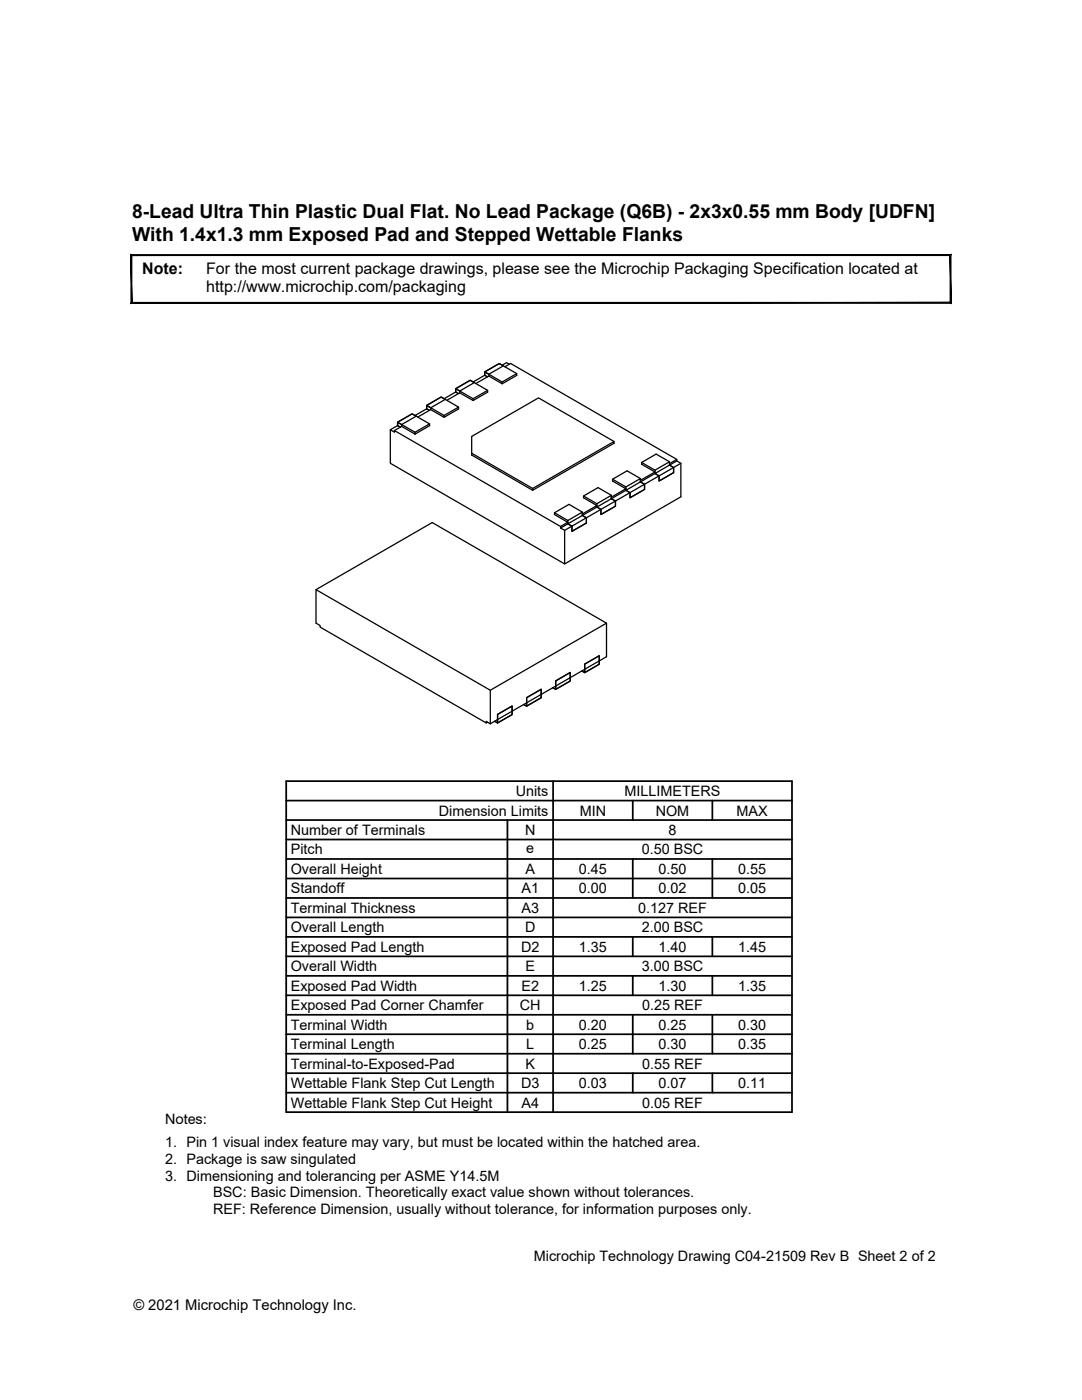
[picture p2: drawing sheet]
<svg xmlns="http://www.w3.org/2000/svg" width="216mm" height="279mm" viewBox="0 0 216 279" stroke-linecap="round" stroke-linejoin="round" font-family="sans-serif">
<!-- layer: I-VTOP -->
<g fill="none" stroke="#000" stroke-width=".25">
<path d="M63.1 117.7l23.1-13.4 34.8 20.1v6.7l-1.4 .8M105.1 139.2v1.7l-.6-.3 .6 .3v-1.7l2.9-1.6v1.7l-2.9 1.6 2.9-1.6v-1.7zM110.9 135.9l2.9-1.7v1.7l-2.9 1.7-.6-.3 .6 .3zM110.9 136.9l2.9-1.7v.7l-2.9 1.7zM113.8 135.2v-1l-2.9 1.7v1l-8.7 5M116.7 132.5l2.9-1.6v1.7l-2.9 1.6-.6-.3 .6 .3zM116.7 133.6l2.9-1.7v.7l-2.9 1.6zM119.6 131.9v-1l-2.9 1.6v1.1l-2.9 1.6M121 124.4l-23.2 13.4M97 144.3l-33.1-19.2v-.3l-.8-.4v-6.7l34.7 20.1v6.7M99.3 142.6v1l-1.5 .9-.8-.5v.3l.3-.2M102.2 141.9l-2.9 1.7v.7l-.6-.4 .6 .4v-1.7"/>
<path d="M102.2 141.9v.7l-2.9 1.7 2.9-1.7v-1.7l-2.9 1.7M102.2 141.9v-1l-2.9 1.7"/>
</g>
<!-- layer: I-VBOT -->
<g fill="none" stroke="#000" stroke-width=".25">
<path d="M90.9 78.2v-.6l3.5 2v.3M91.7 78.4l2.7 1.5 2.9-1.6v-.4l-2.9 1.7M91.7 78.4l-2.5 1.5M91.7 78v.4M96.7 74.9v-.7l3.5 2v.4M97.3 77.9l-3.5-2-2.9 1.7 .8 .4 2.9-1.6-.8-.5-2.9 1.7v.6l.6 .3-.6-.3-2.3 1.4M97.5 75l2.7 1.6 2.9-1.7v-.3l-2.9 1.6M97.5 75l-2.5 1.5M97.5 74.7v.3M100.7 73.2l1.2-.7 33.1 19.2v.3l.9 .5v6.7l-23.2 13.3M101.6 72.7l-.5-.3-.9 .5M103.1 74.6l-3.5-2.1-2.9 1.7 .8 .5 2.9-1.7-.8-.5-2.9 1.7v.7l.6 .3-.6-.3-2.3 1.3"/>
<path d="M77.9 85.8v6.7l34.8 20v-6.7M78.7 85.9l33.2 19.2 1.4-.9-2.7-1.5v-.4l2.9-1.6 2.7 1.5M79.3 84.9v-.6l3.5 2v.3M79.3 84.9l.6 .3-.6-.3-1.4 .9 .8 .4v-.3l1.4-.8M80.1 84.7l-.8-.4v.6M80.1 85.1l2.7 1.5M82.8 86.3l2.9-1.7v.4l-2.9 1.6M85.1 81.6v-.7l3.5 2v.4M85.1 81.6l.6 .3-.6-.3-2.3 1.3M85.7 84.6l-3.5-2-2.9 1.7 2.9-1.7 .8 .5-2.9 1.6v.4M85.9 81.7l2.7 1.6 2.9-1.7v-.4l-2.9 1.7M85.9 81.4l-.8-.5v.7"/>
<path d="M85.9 81.7l-2.5 1.5M91.5 81.2l-3.5-2-2.9 1.7 2.9-1.7 .8 .5-2.9 1.7v.3M94.1 90.5l12.2 7v.3M116.4 99l2.7 1.5M122 98.8l-2.7-1.5-2.9 1.7v.3l2.7 1.6-2.9 1.7v.3l2.9-1.7M122.2 95.6l2.7 1.6M122.5 88.1l-15-8.7-13.4 7.7v3.7l12.2 7 16.2-9.3v-.4l-16.2 9.4M127.8 95.5l-2.7-1.5-2.9 1.6v.4l2.7 1.5-2.9 1.7v.3l2.9-1.6v-.4M128 92.3l2.7 1.5M128.6 97.7v-1.1l-2.9 1.7-.8-.4 .8 .4-2.9 1.7-.8-.5v-.7l-2.9 1.7v.7l2.9-1.7 .8 .5v1M128.6 97.7l-2.9 1.6v-1M130.7 94.5l2.9-1.7 .8 .5-2.9 1.7z"/>
<path d="M133.6 92.2l-2.7-1.6-2.9 1.7v.4l2.7 1.5-2.9 1.7v.3l2.9-1.7v-.3M134.4 93.3v1l-2.9 1.7v-1M135 91.7l-1.4 .8v.3l1.4-.8M135.9 92.5l-1.5 .8-.8-.5v-.6l-2.9 1.6v.7l.8 .5-2.9 1.6-.8-.4v-.7l-2.9 1.7v.7l2.9-1.7 .8 .4v1.1M110.6 102.3l2.7 1.6M113.3 104.5l2.9-1.6 .8 .4-2.9 1.7zM113.3 104.2v.3l-1.4 .9v-.3M114.1 105l-1.4 .8-.8-.4M117 103.3v1.1l-2.9 1.6v-1M119.1 100.9v.3M119.1 101.2l.8 .5M119.9 101.7l-2.9 1.6-.8-.4v-.7l-2.9 1.7v.6l.8 .5"/>
<path d="M122.8 101v-1l-2.9 1.7-.8-.5M122.8 101l-2.9 1.7v-1"/>
</g>
<!-- layer: G-TEXT-DSCL -->
<path d="M26.3 60.3l-.2 .2 163.5-.2zM26.1 60.5l163.5-.2 .2 .2zM189.6 51v9.3l.2 .2zM189.8 50.8v9.7l-.2-9.5zM26.3 51h163.3l.2-.2zM26.1 50.8h163.7l-163.5 .2zM26.1 50.8l.2 9.5v-9.3zM26.1 50.8l.2 9.5-.2 .2z" fill="#000" stroke="#000" stroke-width=".2"/>
<!-- layer: G-ANNO-RULE -->
<g fill="none" stroke="#000" stroke-width=".35">
<path d="M57.1 159.8h100.9M57.1 155.9h100.9v66.1h-100.9zM110.4 155.9v66.1M126.3 159.8v3.9M142.1 159.8v3.9M57.1 175.3h100.9M57.1 171.4h100.9M57.1 167.5h100.9M57.1 163.7h100.9M57.1 179.2h100.9M101.3 163.7v58.3M126.3 171.4v7.8"/>
<path d="M142.1 171.4v7.8M57.1 187h100.9M57.1 183.1h100.9M57.1 194.8h100.9M57.1 190.9h100.9M57.1 198.6h100.9M126.3 187v3.9M126.3 194.8v3.8M142.1 187v3.9M142.1 194.8v3.8M57.1 206.4h100.9M57.1 214.2h100.9"/>
<path d="M57.1 210.3h100.9M57.1 218.1h100.9M57.1 202.5h100.9M126.3 202.5v7.8M126.3 214.2v3.9M142.1 202.5v7.8M142.1 214.2v3.9"/>
</g>
<g font-size="3.8">
<text x="26.4" y="43.6">8-Lead Ultra Thin Plastic Dual Flat. No Lead Package (Q6B) - 2x3x0.55 mm Body [UDFN]</text>
<text x="26.4" y="48.1">With 1.4x1.3 mm Exposed Pad and Stepped Wettable Flanks</text>
</g>
<g font-size="3.2">
<text x="28.4" y="54.7">Note:</text>
<text x="41.1" y="54.7">For the most current package drawings, please see the Microchip Packaging Specification located at</text>
<text x="41.1" y="58.3">http://www.microchip.com/packaging</text>
</g>
<g font-size="2.9">
<text x="102.9" y="158.9">Units</text>
<text x="124.6" y="158.9">MILLIMETERS</text>
<text x="58" y="166.6">Number of Terminals</text>
<text x="87.6" y="162.8">Dimension Limits</text>
<text x="104.8" y="166.6">N</text>
<text x="115.7" y="162.8">MIN</text>
<text x="130.8" y="162.8">NOM</text>
<text x="133.4" y="166.6">8</text>
<text x="147" y="162.8">MAX</text>
<text x="58" y="170.5">Pitch</text>
<text x="105" y="170.2">e</text>
<text x="128" y="170.5">0.50 BSC</text>
<text x="58" y="174.4">Overall Height</text>
<text x="58" y="178.3">Standoff</text>
<text x="104.1" y="178.3">A1</text>
<text x="104.8" y="174.4">A</text>
<text x="115.5" y="174.4">0.45</text>
<text x="115.5" y="178.3">0.00</text>
<text x="131.4" y="174.4">0.50</text>
<text x="131.4" y="178.3">0.02</text>
<text x="147.3" y="174.4">0.55</text>
<text x="147.3" y="178.3">0.05</text>
<text x="58" y="182.2">Terminal Thickness</text>
<text x="104.1" y="182.2">A3</text>
<text x="127.3" y="182.2">0.127 REF</text>
<text x="58" y="186.1">Overall Length</text>
<text x="58" y="189.9">Exposed Pad Length</text>
<text x="104" y="189.9">D2</text>
<text x="104.8" y="186.1">D</text>
<text x="115.5" y="189.9">1.35</text>
<text x="128" y="186.1">2.00 BSC</text>
<text x="131.4" y="189.9">1.40</text>
<text x="147.3" y="189.9">1.45</text>
<text x="58" y="193.8">Overall Width</text>
<text x="58" y="197.7">Exposed Pad Width</text>
<text x="104" y="197.7">E2</text>
<text x="104.8" y="193.8">E</text>
<text x="115.5" y="197.7">1.25</text>
<text x="128" y="193.8">3.00 BSC</text>
<text x="131.4" y="197.7">1.30</text>
<text x="147.3" y="197.7">1.35</text>
<text x="58" y="201.6">Exposed Pad Corner Chamfer</text>
<text x="103.7" y="201.6">CH</text>
<text x="128.1" y="201.6">0.25 REF</text>
<text x="58" y="205.5">Terminal Width</text>
<text x="58" y="209.4">Terminal Length</text>
<text x="105" y="205.5">b</text>
<text x="105" y="209.4">L</text>
<text x="115.5" y="209.4">0.25</text>
<text x="115.5" y="205.5">0.20</text>
<text x="131.4" y="205.5">0.25</text>
<text x="131.4" y="209.4">0.30</text>
<text x="147.3" y="209.4">0.35</text>
<text x="147.3" y="205.5">0.30</text>
<text x="58" y="213.3">Terminal-to-Exposed-Pad</text>
<text x="104.8" y="213.3">K</text>
<text x="128.1" y="213.3">0.55 REF</text>
<text x="58" y="217.1">Wettable Flank Step Cut Length</text>
<text x="58" y="221">Wettable Flank Step Cut Height</text>
<text x="104" y="217.1">D3</text>
<text x="104.1" y="221">A4</text>
<text x="115.5" y="217.1">0.03</text>
<text x="128.1" y="221">0.05 REF</text>
<text x="131.4" y="217.1">0.07</text>
<text x="147.3" y="217.1">0.11</text>
<text x="32.9" y="224.4">Notes:</text>
<text x="32.9" y="229">1. Pin 1 visual index feature may vary, but must be located within the hatched area.</text>
<text x="32.9" y="232.3">2. Package is saw singulated</text>
<text x="32.9" y="235.6">3. Dimensioning and tolerancing per ASME Y14.5M</text>
<text x="42.5" y="238.9">BSC: Basic Dimension. Theoretically exact value shown without tolerances.</text>
<text x="42.5" y="242.2">REF: Reference Dimension, usually without tolerance, for information purposes only.</text>
<text x="106.5" y="251.7">Microchip Technology Drawing C04-21509 Rev B Sheet 2 of 2</text>
<text x="26.6" y="261.4">© 2021 Microchip Technology Inc.</text>
</g>
</svg>
